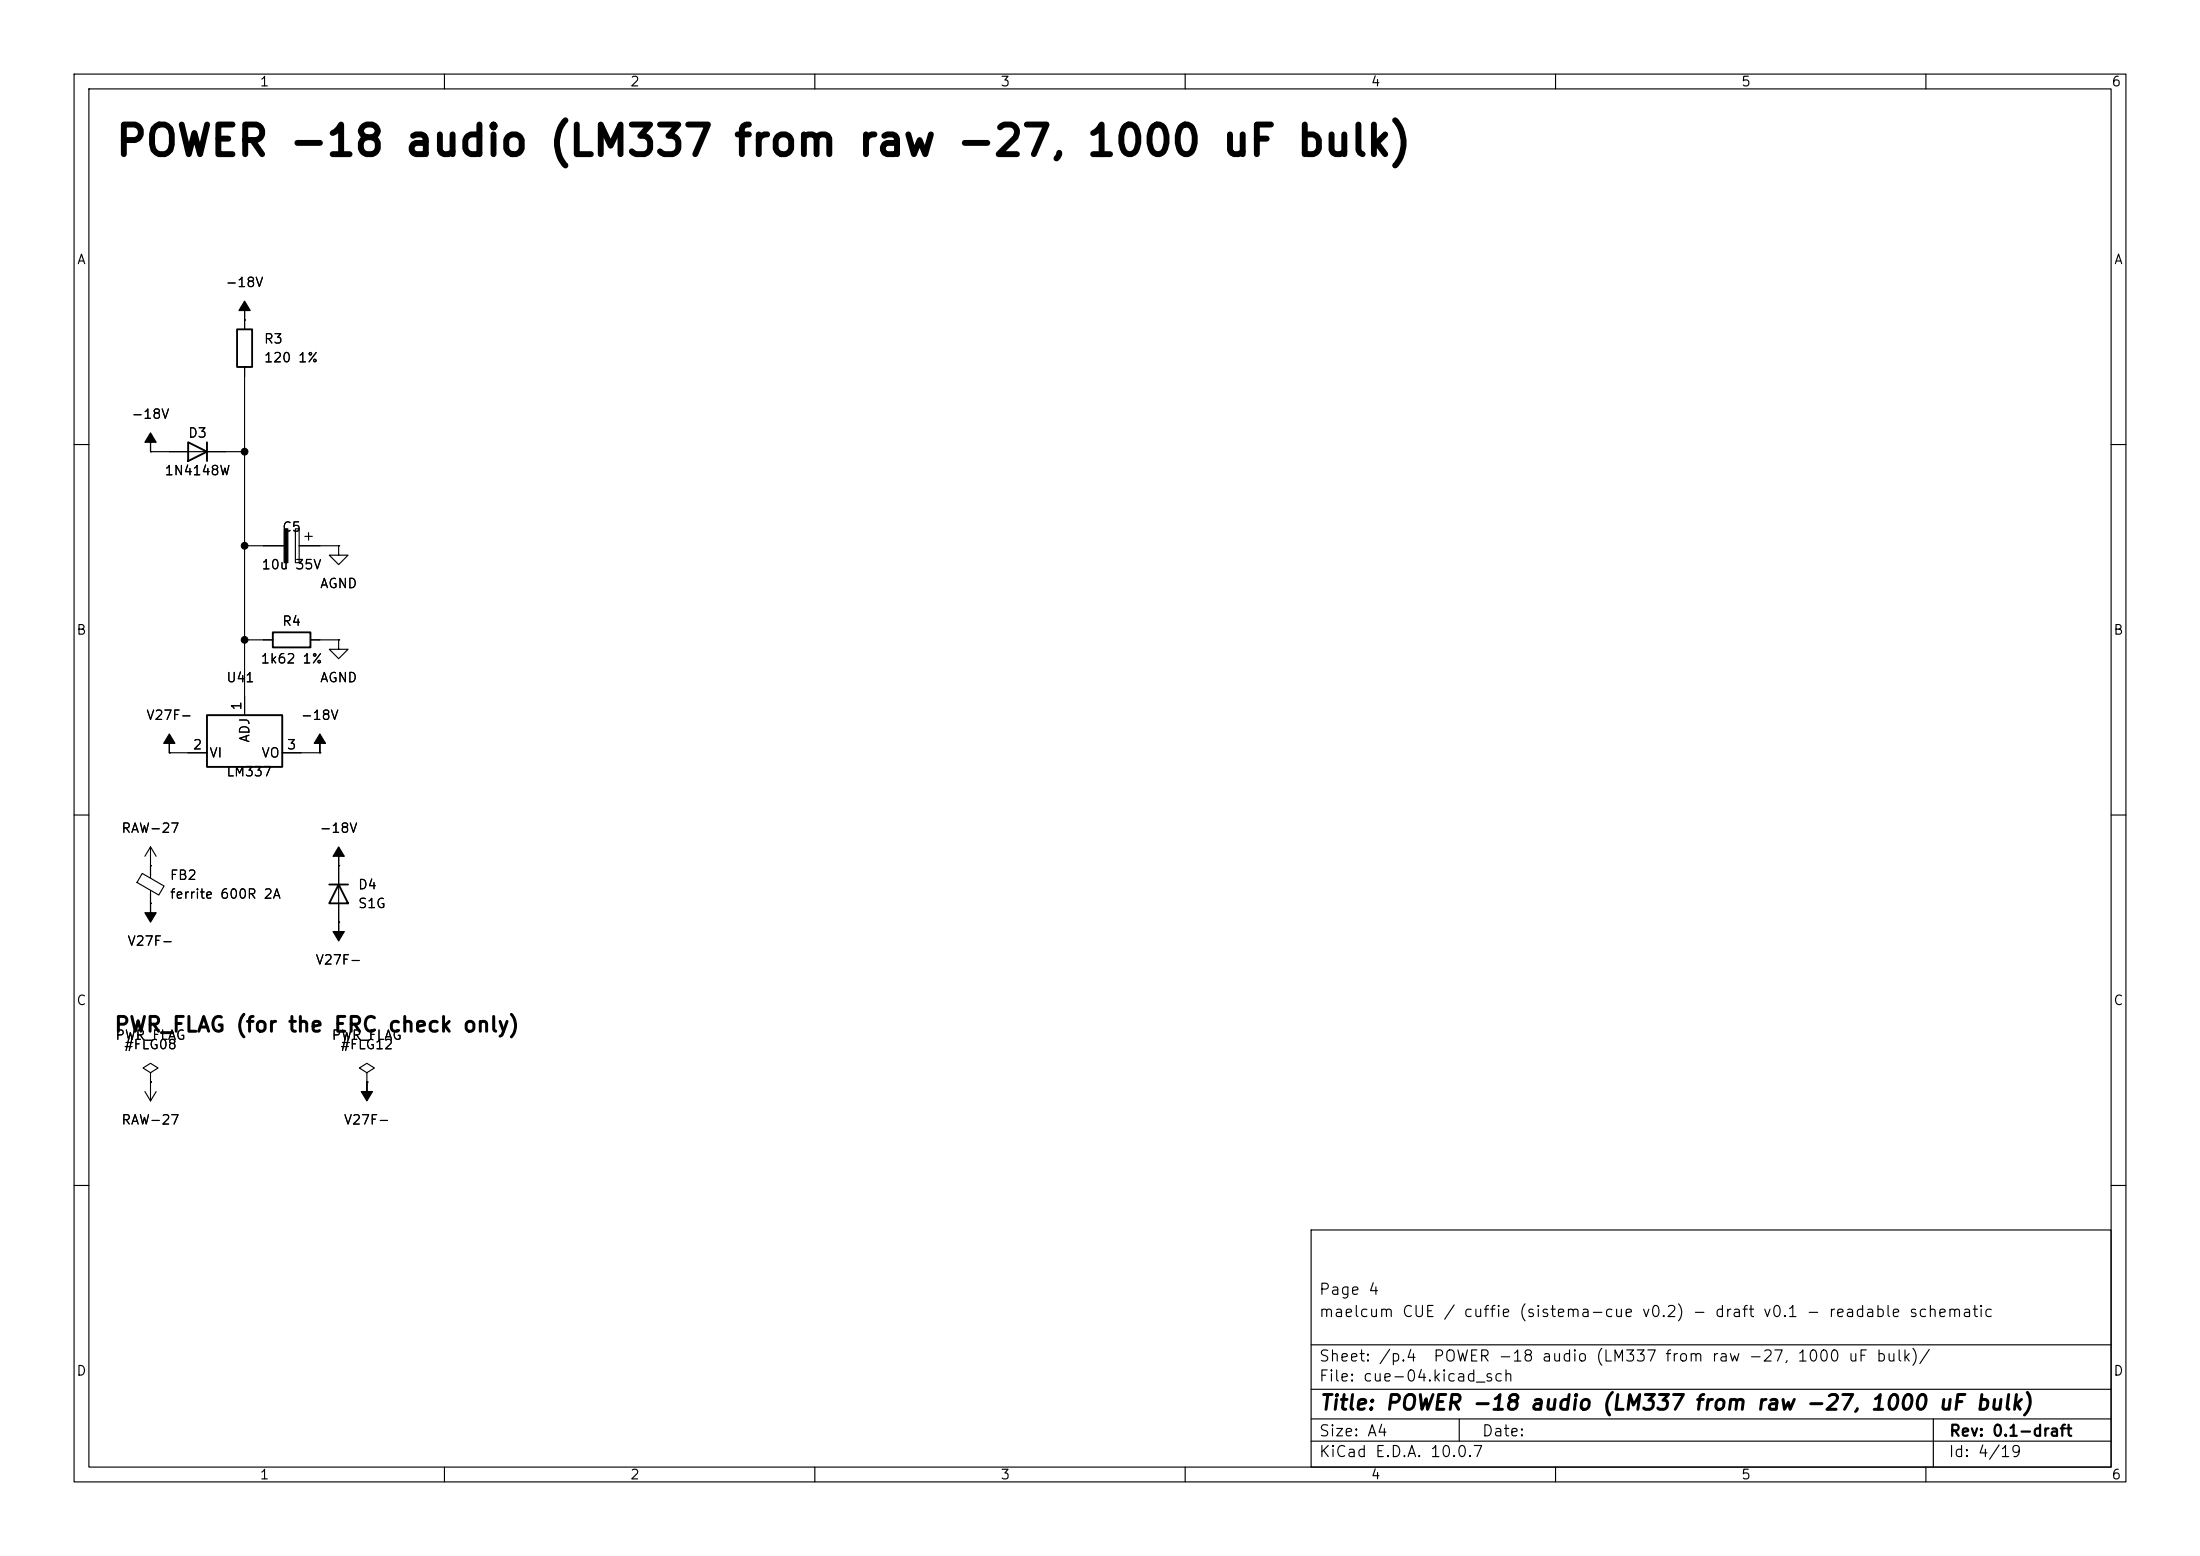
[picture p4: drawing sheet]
(kicad_sch
 (version 20260101)
 (generator "eeschema")
 (generator_version "10.0")
 (paper "A4")
 (title_block
  (title "POWER -18 audio (LM337 from raw -27, 1000 uF bulk)")
  (rev "0.1-draft")
  (comment 1 "maelcum CUE / cuffie (sistema-cue v0.2) - draft v0.1 - readable schematic")
  (comment 2 "Page 4"))
 (lib_symbols
  (symbol
   "Regulator_Linear:LM337_TO220"
   (pin_names
    (offset 0.254)) (exclude_from_sim no) (in_bom yes) (on_board yes)
   (in_pos_files yes)
   (duplicate_pin_numbers_are_jumpers no)
   (property
    "Reference"
    "U" (at -3.81 -3.175 0) (show_name no) (do_not_autoplace no) (effects (font (size 1.27 1.27))))
   (property
    "Value"
    "LM337_TO220" (at 0 -3.175 0) (show_name no) (do_not_autoplace no) (effects (font (size 1.27 1.27)) (justify left)))
   (property
    "Footprint"
    "Package_TO_SOT_THT:TO-220-3_Vertical" (at 0 -5.08 0) (show_name no) (do_not_autoplace no) (hide yes) (effects (font (size 1.27 1.27)
    (italic yes))))
   (property
    "Datasheet"
    "http://www.ti.com/lit/ds/symlink/lm337-n.pdf" (at 0 0 0) (show_name no) (do_not_autoplace no) (hide yes) (effects (font (size 1.27 1.27))))
   (property
    "Description"
    "Negative 1.5A 35V Adjustable Linear Regulator, TO-220" (at 0 0 0) (show_name no) (do_not_autoplace no) (hide yes) (effects (font (size 1.27 1.27))))
   (property
    "ki_keywords"
    "Adjustable Voltage Regulator 1.5A Negative" (at 0 0 0) (show_name no) (do_not_autoplace no) (hide yes) (effects (font (size 1.27 1.27))))
   (property
    "ki_fp_filters"
    "TO?220*" (at 0 0 0) (show_name no) (do_not_autoplace no) (hide yes) (effects (font (size 1.27 1.27))))
   (symbol
    "LM337_TO220_0_1"
    (rectangle (start -5.08 5.08) (end 5.08 -1.905) (stroke (width 0.254) (type default)) (fill (type background))))
   (symbol
    "LM337_TO220_1_1"
    (pin
    input
    line (at 0 7.62 270) (length 2.54) (name
    "ADJ" (effects (font (size 1.27 1.27)))) (number
    "1" (effects (font (size 1.27 1.27)))))
    (pin
    power_in
    line (at -7.62 0 0) (length 2.54) (name
    "VI" (effects (font (size 1.27 1.27)))) (number
    "2" (effects (font (size 1.27 1.27)))))
    (pin
    power_out
    line (at 7.62 0 180) (length 2.54) (name
    "VO" (effects (font (size 1.27 1.27)))) (number
    "3" (effects (font (size 1.27 1.27))))))
   (embedded_fonts no))
  (symbol
   "Device:R"
   (pin_numbers (hide yes))
   (pin_names
    (offset 0)) (exclude_from_sim no) (in_bom yes) (on_board yes)
   (in_pos_files yes)
   (duplicate_pin_numbers_are_jumpers no)
   (property
    "Reference"
    "R" (at 2.032 0 90) (show_name no) (do_not_autoplace no) (effects (font (size 1.27 1.27))))
   (property
    "Value"
    "R" (at 0 0 90) (show_name no) (do_not_autoplace no) (effects (font (size 1.27 1.27))))
   (property
    "Footprint"
    "" (at -1.778 0 90) (show_name no) (do_not_autoplace no) (hide yes) (effects (font (size 1.27 1.27))))
   (property
    "Datasheet"
    "" (at 0 0 0) (show_name no) (do_not_autoplace no) (hide yes) (effects (font (size 1.27 1.27))))
   (property
    "Description"
    "Resistor" (at 0 0 0) (show_name no) (do_not_autoplace no) (hide yes) (effects (font (size 1.27 1.27))))
   (property
    "ki_keywords"
    "R res resistor" (at 0 0 0) (show_name no) (do_not_autoplace no) (hide yes) (effects (font (size 1.27 1.27))))
   (property
    "ki_fp_filters"
    "R_*" (at 0 0 0) (show_name no) (do_not_autoplace no) (hide yes) (effects (font (size 1.27 1.27))))
   (symbol
    "R_0_1"
    (rectangle (start -1.016 -2.54) (end 1.016 2.54) (stroke (width 0.254) (type default)) (fill (type none))))
   (symbol
    "R_1_1"
    (pin
    passive
    line (at 0 3.81 270) (length 1.27) (name
    "" (effects (font (size 1.27 1.27)))) (number
    "1" (effects (font (size 1.27 1.27)))))
    (pin
    passive
    line (at 0 -3.81 90) (length 1.27) (name
    "" (effects (font (size 1.27 1.27)))) (number
    "2" (effects (font (size 1.27 1.27))))))
   (embedded_fonts no))
  (symbol
   "Device:C_Polarized"
   (pin_numbers (hide yes))
   (pin_names
    (offset 0.254)) (exclude_from_sim no) (in_bom yes) (on_board yes)
   (in_pos_files yes)
   (duplicate_pin_numbers_are_jumpers no)
   (property
    "Reference"
    "C" (at 0.635 2.54 0) (show_name no) (do_not_autoplace no) (effects (font (size 1.27 1.27)) (justify left)))
   (property
    "Value"
    "C_Polarized" (at 0.635 -2.54 0) (show_name no) (do_not_autoplace no) (effects (font (size 1.27 1.27)) (justify left)))
   (property
    "Footprint"
    "" (at 0.9652 -3.81 0) (show_name no) (do_not_autoplace no) (hide yes) (effects (font (size 1.27 1.27))))
   (property
    "Datasheet"
    "" (at 0 0 0) (show_name no) (do_not_autoplace no) (hide yes) (effects (font (size 1.27 1.27))))
   (property
    "Description"
    "Polarized capacitor" (at 0 0 0) (show_name no) (do_not_autoplace no) (hide yes) (effects (font (size 1.27 1.27))))
   (property
    "ki_keywords"
    "cap capacitor" (at 0 0 0) (show_name no) (do_not_autoplace no) (hide yes) (effects (font (size 1.27 1.27))))
   (property
    "ki_fp_filters"
    "CP_*" (at 0 0 0) (show_name no) (do_not_autoplace no) (hide yes) (effects (font (size 1.27 1.27))))
   (symbol
    "C_Polarized_0_1"
    (rectangle (start -2.286 0.508) (end 2.286 1.016) (stroke (width 0) (type default)) (fill (type none)))
    (polyline (pts (xy -1.778 2.286) (xy -0.762 2.286)) (stroke (width 0) (type default)) (fill (type none)))
    (polyline (pts (xy -1.27 2.794) (xy -1.27 1.778)) (stroke (width 0) (type default)) (fill (type none)))
    (rectangle (start 2.286 -0.508) (end -2.286 -1.016) (stroke (width 0) (type default)) (fill (type outline))))
   (symbol
    "C_Polarized_1_1"
    (pin
    passive
    line (at 0 3.81 270) (length 2.794) (name
    "" (effects (font (size 1.27 1.27)))) (number
    "1" (effects (font (size 1.27 1.27)))))
    (pin
    passive
    line (at 0 -3.81 90) (length 2.794) (name
    "" (effects (font (size 1.27 1.27)))) (number
    "2" (effects (font (size 1.27 1.27))))))
   (embedded_fonts no))
  (symbol
   "Diode:1N4148W"
   (pin_numbers (hide yes))
   (pin_names (hide yes)) (exclude_from_sim no) (in_bom yes) (on_board yes)
   (in_pos_files yes)
   (duplicate_pin_numbers_are_jumpers no)
   (property
    "Reference"
    "D" (at 0 2.54 0) (show_name no) (do_not_autoplace no) (effects (font (size 1.27 1.27))))
   (property
    "Value"
    "1N4148W" (at 0 -2.54 0) (show_name no) (do_not_autoplace no) (effects (font (size 1.27 1.27))))
   (property
    "Footprint"
    "Diode_SMD:D_SOD-123" (at 0 -4.445 0) (show_name no) (do_not_autoplace no) (hide yes) (effects (font (size 1.27 1.27))))
   (property
    "Datasheet"
    "https://www.vishay.com/docs/85748/1n4148w.pdf" (at 0 0 0) (show_name no) (do_not_autoplace no) (hide yes) (effects (font (size 1.27 1.27))))
   (property
    "Description"
    "75V 0.15A Fast Switching Diode, SOD-123" (at 0 0 0) (show_name no) (do_not_autoplace no) (hide yes) (effects (font (size 1.27 1.27))))
   (property
    "Sim.Device"
    "D" (at 0 0 0) (show_name no) (do_not_autoplace no) (hide yes) (effects (font (size 1.27 1.27))))
   (property
    "Sim.Pins"
    "1=K 2=A" (at 0 0 0) (show_name no) (do_not_autoplace no) (hide yes) (effects (font (size 1.27 1.27))))
   (property
    "ki_keywords"
    "diode" (at 0 0 0) (show_name no) (do_not_autoplace no) (hide yes) (effects (font (size 1.27 1.27))))
   (property
    "ki_fp_filters"
    "D*SOD?123*" (at 0 0 0) (show_name no) (do_not_autoplace no) (hide yes) (effects (font (size 1.27 1.27))))
   (symbol
    "1N4148W_0_1"
    (polyline (pts (xy -1.27 1.27) (xy -1.27 -1.27)) (stroke (width 0.254) (type default)) (fill (type none)))
    (polyline (pts (xy 1.27 1.27) (xy 1.27 -1.27) (xy -1.27 0) (xy 1.27 1.27)) (stroke (width 0.254) (type default)) (fill (type none)))
    (polyline (pts (xy 1.27 0) (xy -1.27 0)) (stroke (width 0) (type default)) (fill (type none))))
   (symbol
    "1N4148W_1_1"
    (pin
    passive
    line (at -3.81 0 0) (length 2.54) (name
    "K" (effects (font (size 1.27 1.27)))) (number
    "1" (effects (font (size 1.27 1.27)))))
    (pin
    passive
    line (at 3.81 0 180) (length 2.54) (name
    "A" (effects (font (size 1.27 1.27)))) (number
    "2" (effects (font (size 1.27 1.27))))))
   (embedded_fonts no))
  (symbol
   "power:GND"
   (power global)
   (pin_numbers (hide yes))
   (pin_names
    (offset 0) (hide yes)) (exclude_from_sim no) (in_bom yes) (on_board yes)
   (in_pos_files yes)
   (duplicate_pin_numbers_are_jumpers no)
   (property
    "Reference"
    "#PWR" (at 0 -6.35 0) (show_name no) (do_not_autoplace no) (hide yes) (effects (font (size 1.27 1.27))))
   (property
    "Value"
    "GND" (at 0 -3.81 0) (show_name no) (do_not_autoplace no) (effects (font (size 1.27 1.27))))
   (property
    "Footprint"
    "" (at 0 0 0) (show_name no) (do_not_autoplace no) (hide yes) (effects (font (size 1.27 1.27))))
   (property
    "Datasheet"
    "" (at 0 0 0) (show_name no) (do_not_autoplace no) (hide yes) (effects (font (size 1.27 1.27))))
   (property
    "Description"
    "Power symbol creates a global label with name \"GND\" , ground" (at 0 0 0) (show_name no) (do_not_autoplace no) (hide yes) (effects (font (size 1.27 1.27))))
   (property
    "ki_keywords"
    "global power" (at 0 0 0) (show_name no) (do_not_autoplace no) (hide yes) (effects (font (size 1.27 1.27))))
   (symbol
    "GND_0_1"
    (polyline (pts (xy 0 0) (xy 0 -1.27) (xy 1.27 -1.27) (xy 0 -2.54) (xy -1.27 -1.27) (xy 0 -1.27)) (stroke (width 0) (type default)) (fill (type none))))
   (symbol
    "GND_1_1"
    (pin
    power_in
    line (at 0 0 270) (length 0) (name
    "" (effects (font (size 1.27 1.27)))) (number
    "1" (effects (font (size 1.27 1.27))))))
   (embedded_fonts no))
  (symbol
   "power:-15V"
   (power global)
   (pin_numbers (hide yes))
   (pin_names
    (offset 0) (hide yes)) (exclude_from_sim no) (in_bom yes) (on_board yes)
   (in_pos_files yes)
   (duplicate_pin_numbers_are_jumpers no)
   (property
    "Reference"
    "#PWR" (at 0 -3.81 0) (show_name no) (do_not_autoplace no) (hide yes) (effects (font (size 1.27 1.27))))
   (property
    "Value"
    "-15V" (at 0 3.556 0) (show_name no) (do_not_autoplace no) (effects (font (size 1.27 1.27))))
   (property
    "Footprint"
    "" (at 0 0 0) (show_name no) (do_not_autoplace no) (hide yes) (effects (font (size 1.27 1.27))))
   (property
    "Datasheet"
    "" (at 0 0 0) (show_name no) (do_not_autoplace no) (hide yes) (effects (font (size 1.27 1.27))))
   (property
    "Description"
    "Power symbol creates a global label with name \"-15V\"" (at 0 0 0) (show_name no) (do_not_autoplace no) (hide yes) (effects (font (size 1.27 1.27))))
   (property
    "ki_keywords"
    "global power" (at 0 0 0) (show_name no) (do_not_autoplace no) (hide yes) (effects (font (size 1.27 1.27))))
   (symbol
    "-15V_0_0"
    (pin
    power_in
    line (at 0 0 90) (length 0) (name
    "" (effects (font (size 1.27 1.27)))) (number
    "1" (effects (font (size 1.27 1.27))))))
   (symbol
    "-15V_0_1"
    (polyline (pts (xy 0 0) (xy 0 1.27) (xy 0.762 1.27) (xy 0 2.54) (xy -0.762 1.27) (xy 0 1.27)) (stroke (width 0) (type default)) (fill (type outline))))
   (embedded_fonts no))
  (symbol
   "Device:FerriteBead_Small"
   (pin_numbers (hide yes))
   (pin_names
    (offset 0)) (exclude_from_sim no) (in_bom yes) (on_board yes)
   (in_pos_files yes)
   (duplicate_pin_numbers_are_jumpers no)
   (property
    "Reference"
    "FB" (at 1.905 1.27 0) (show_name no) (do_not_autoplace no) (effects (font (size 1.27 1.27)) (justify left)))
   (property
    "Value"
    "FerriteBead_Small" (at 1.905 -1.27 0) (show_name no) (do_not_autoplace no) (effects (font (size 1.27 1.27)) (justify left)))
   (property
    "Footprint"
    "" (at -1.778 0 90) (show_name no) (do_not_autoplace no) (hide yes) (effects (font (size 1.27 1.27))))
   (property
    "Datasheet"
    "" (at 0 0 0) (show_name no) (do_not_autoplace no) (hide yes) (effects (font (size 1.27 1.27))))
   (property
    "Description"
    "Ferrite bead, small symbol" (at 0 0 0) (show_name no) (do_not_autoplace no) (hide yes) (effects (font (size 1.27 1.27))))
   (property
    "ki_keywords"
    "L ferrite bead inductor filter" (at 0 0 0) (show_name no) (do_not_autoplace no) (hide yes) (effects (font (size 1.27 1.27))))
   (property
    "ki_fp_filters"
    "Inductor_* L_* *Ferrite*" (at 0 0 0) (show_name no) (do_not_autoplace no) (hide yes) (effects (font (size 1.27 1.27))))
   (symbol
    "FerriteBead_Small_0_1"
    (polyline (pts (xy -1.8288 0.2794) (xy -1.1176 1.4986) (xy 1.8288 -0.2032) (xy 1.1176 -1.4224) (xy -1.8288 0.2794)) (stroke (width 0) (type default)) (fill (type none)))
    (polyline (pts (xy 0 0.889) (xy 0 1.2954)) (stroke (width 0) (type default)) (fill (type none)))
    (polyline (pts (xy 0 -1.27) (xy 0 -0.7874)) (stroke (width 0) (type default)) (fill (type none))))
   (symbol
    "FerriteBead_Small_1_1"
    (pin
    passive
    line (at 0 2.54 270) (length 1.27) (name
    "" (effects (font (size 1.27 1.27)))) (number
    "1" (effects (font (size 1.27 1.27)))))
    (pin
    passive
    line (at 0 -2.54 90) (length 1.27) (name
    "" (effects (font (size 1.27 1.27)))) (number
    "2" (effects (font (size 1.27 1.27))))))
   (embedded_fonts no))
  (symbol
   "power:+15V"
   (power global)
   (pin_numbers (hide yes))
   (pin_names
    (offset 0) (hide yes)) (exclude_from_sim no) (in_bom yes) (on_board yes)
   (in_pos_files yes)
   (duplicate_pin_numbers_are_jumpers no)
   (property
    "Reference"
    "#PWR" (at 0 -3.81 0) (show_name no) (do_not_autoplace no) (hide yes) (effects (font (size 1.27 1.27))))
   (property
    "Value"
    "+15V" (at 0 3.556 0) (show_name no) (do_not_autoplace no) (effects (font (size 1.27 1.27))))
   (property
    "Footprint"
    "" (at 0 0 0) (show_name no) (do_not_autoplace no) (hide yes) (effects (font (size 1.27 1.27))))
   (property
    "Datasheet"
    "" (at 0 0 0) (show_name no) (do_not_autoplace no) (hide yes) (effects (font (size 1.27 1.27))))
   (property
    "Description"
    "Power symbol creates a global label with name \"+15V\"" (at 0 0 0) (show_name no) (do_not_autoplace no) (hide yes) (effects (font (size 1.27 1.27))))
   (property
    "ki_keywords"
    "global power" (at 0 0 0) (show_name no) (do_not_autoplace no) (hide yes) (effects (font (size 1.27 1.27))))
   (symbol
    "+15V_0_1"
    (polyline (pts (xy -0.762 1.27) (xy 0 2.54)) (stroke (width 0) (type default)) (fill (type none)))
    (polyline (pts (xy 0 2.54) (xy 0.762 1.27)) (stroke (width 0) (type default)) (fill (type none)))
    (polyline (pts (xy 0 0) (xy 0 2.54)) (stroke (width 0) (type default)) (fill (type none))))
   (symbol
    "+15V_1_1"
    (pin
    power_in
    line (at 0 0 90) (length 0) (name
    "" (effects (font (size 1.27 1.27)))) (number
    "1" (effects (font (size 1.27 1.27))))))
   (embedded_fonts no))
  (symbol
   "Device:D"
   (pin_numbers (hide yes))
   (pin_names
    (offset 1.016) (hide yes)) (exclude_from_sim no) (in_bom yes) (on_board yes)
   (in_pos_files yes)
   (duplicate_pin_numbers_are_jumpers no)
   (property
    "Reference"
    "D" (at 0 2.54 0) (show_name no) (do_not_autoplace no) (effects (font (size 1.27 1.27))))
   (property
    "Value"
    "D" (at 0 -2.54 0) (show_name no) (do_not_autoplace no) (effects (font (size 1.27 1.27))))
   (property
    "Footprint"
    "" (at 0 0 0) (show_name no) (do_not_autoplace no) (hide yes) (effects (font (size 1.27 1.27))))
   (property
    "Datasheet"
    "" (at 0 0 0) (show_name no) (do_not_autoplace no) (hide yes) (effects (font (size 1.27 1.27))))
   (property
    "Description"
    "Diode" (at 0 0 0) (show_name no) (do_not_autoplace no) (hide yes) (effects (font (size 1.27 1.27))))
   (property
    "Sim.Device"
    "D" (at 0 0 0) (show_name no) (do_not_autoplace no) (hide yes) (effects (font (size 1.27 1.27))))
   (property
    "Sim.Pins"
    "1=K 2=A" (at 0 0 0) (show_name no) (do_not_autoplace no) (hide yes) (effects (font (size 1.27 1.27))))
   (property
    "ki_keywords"
    "diode" (at 0 0 0) (show_name no) (do_not_autoplace no) (hide yes) (effects (font (size 1.27 1.27))))
   (property
    "ki_fp_filters"
    "TO-???* *_Diode_* *SingleDiode* D_*" (at 0 0 0) (show_name no) (do_not_autoplace no) (hide yes) (effects (font (size 1.27 1.27))))
   (symbol
    "D_0_1"
    (polyline (pts (xy -1.27 1.27) (xy -1.27 -1.27)) (stroke (width 0.254) (type default)) (fill (type none)))
    (polyline (pts (xy 1.27 1.27) (xy 1.27 -1.27) (xy -1.27 0) (xy 1.27 1.27)) (stroke (width 0.254) (type default)) (fill (type none)))
    (polyline (pts (xy 1.27 0) (xy -1.27 0)) (stroke (width 0) (type default)) (fill (type none))))
   (symbol
    "D_1_1"
    (pin
    passive
    line (at -3.81 0 0) (length 2.54) (name
    "K" (effects (font (size 1.27 1.27)))) (number
    "1" (effects (font (size 1.27 1.27)))))
    (pin
    passive
    line (at 3.81 0 180) (length 2.54) (name
    "A" (effects (font (size 1.27 1.27)))) (number
    "2" (effects (font (size 1.27 1.27))))))
   (embedded_fonts no))
  (symbol
   "power:PWR_FLAG"
   (power global)
   (pin_numbers (hide yes))
   (pin_names
    (offset 0) (hide yes)) (exclude_from_sim no) (in_bom yes) (on_board yes)
   (in_pos_files yes)
   (duplicate_pin_numbers_are_jumpers no)
   (property
    "Reference"
    "#FLG" (at 0 1.905 0) (show_name no) (do_not_autoplace no) (hide yes) (effects (font (size 1.27 1.27))))
   (property
    "Value"
    "PWR_FLAG" (at 0 3.81 0) (show_name no) (do_not_autoplace no) (effects (font (size 1.27 1.27))))
   (property
    "Footprint"
    "" (at 0 0 0) (show_name no) (do_not_autoplace no) (hide yes) (effects (font (size 1.27 1.27))))
   (property
    "Datasheet"
    "" (at 0 0 0) (show_name no) (do_not_autoplace no) (hide yes) (effects (font (size 1.27 1.27))))
   (property
    "Description"
    "Special symbol for telling ERC where power comes from" (at 0 0 0) (show_name no) (do_not_autoplace no) (hide yes) (effects (font (size 1.27 1.27))))
   (property
    "ki_keywords"
    "flag power" (at 0 0 0) (show_name no) (do_not_autoplace no) (hide yes) (effects (font (size 1.27 1.27))))
   (symbol
    "PWR_FLAG_0_0"
    (pin
    power_out
    line (at 0 0 90) (length 0) (name
    "" (effects (font (size 1.27 1.27)))) (number
    "1" (effects (font (size 1.27 1.27))))))
   (symbol
    "PWR_FLAG_0_1"
    (polyline (pts (xy 0 0) (xy 0 1.27) (xy -1.016 1.905) (xy 0 2.54) (xy 1.016 1.905) (xy 0 1.27)) (stroke (width 0) (type default)) (fill (type none))))
   (embedded_fonts no)))
 (text
  "POWER -18 audio (LM337 from raw -27, 1000 uF bulk)"
  (exclude_from_sim no)
  (at 15.24 21.59 0)
  (effects (font (size 4 4)
    (bold yes)) (justify left bottom)))
 (symbol
  (lib_id "Regulator_Linear:LM337_TO220")
  (at 33.02 101.6 0)
  (unit 1)
  (body_style 1)
  (exclude_from_sim no)
  (in_bom yes)
  (on_board yes)
  (dnp no)
  (property
   "Reference"
   "U41" (at 30.48 91.44 0) (effects (font (size 1.27 1.27)) (justify left)))
  (property
   "Value"
   "LM337" (at 30.48 104.14 0) (effects (font (size 1.27 1.27)) (justify left)))
  (property
   "Footprint"
   "Package_TO_SOT_THT:TO-220-3_Vertical" (at 33.02 101.6 0) (effects (font (size 1.27 1.27)) (justify left) (hide yes)))
  (property
   "Datasheet"
   "" (at 33.02 101.6 0) (effects (font (size 1.27 1.27)) (justify left) (hide yes)))
  (pin
   "1")
  (pin
   "2")
  (pin
   "3")
  (instances (project
    "cue" (path
    "/07e52341-30fc-501e-9b8f-1ec34bb212af/17a29133-22b0-5e6a-9635-72a501ba4525" (reference "U41") (unit 1)))))
 (wire
  (pts (xy 33.02 93.98) (xy 33.02 91.44))
  (stroke (width 0) (type default)))
 (symbol
  (lib_id "Device:R")
  (at 39.37 86.36 90)
  (unit 1)
  (body_style 1)
  (exclude_from_sim no)
  (in_bom yes)
  (on_board yes)
  (dnp no)
  (property
   "Reference"
   "R4" (at 39.37 83.82 90) (effects (font (size 1.27 1.27))))
  (property
   "Value"
   "1k62 1%" (at 39.37 88.9 90) (effects (font (size 1.27 1.27))))
  (property
   "Footprint"
   "Resistor_SMD:R_0805_2012Metric" (at 39.37 86.36 0) (effects (font (size 1.27 1.27)) (justify left) (hide yes)))
  (property
   "Datasheet"
   "" (at 39.37 86.36 0) (effects (font (size 1.27 1.27)) (justify left) (hide yes)))
  (pin
   "1")
  (pin
   "2")
  (instances (project
    "cue" (path
    "/07e52341-30fc-501e-9b8f-1ec34bb212af/17a29133-22b0-5e6a-9635-72a501ba4525" (reference "R4") (unit 1)))))
 (symbol
  (lib_id "Device:C_Polarized")
  (at 39.37 73.66 270)
  (unit 1)
  (body_style 1)
  (exclude_from_sim no)
  (in_bom yes)
  (on_board yes)
  (dnp no)
  (property
   "Reference"
   "C5" (at 39.37 71.12 90) (effects (font (size 1.27 1.27))))
  (property
   "Value"
   "10u 35V" (at 39.37 76.2 90) (effects (font (size 1.27 1.27))))
  (property
   "Footprint"
   "Capacitor_THT:CP_Radial_D5.0mm_P2.00mm" (at 39.37 73.66 0) (effects (font (size 1.27 1.27)) (justify left) (hide yes)))
  (property
   "Datasheet"
   "" (at 39.37 73.66 0) (effects (font (size 1.27 1.27)) (justify left) (hide yes)))
  (pin
   "1")
  (pin
   "2")
  (instances (project
    "cue" (path
    "/07e52341-30fc-501e-9b8f-1ec34bb212af/17a29133-22b0-5e6a-9635-72a501ba4525" (reference "C5") (unit 1)))))
 (symbol
  (lib_id "Diode:1N4148W")
  (at 26.67 60.96 180)
  (unit 1)
  (body_style 1)
  (exclude_from_sim no)
  (in_bom yes)
  (on_board yes)
  (dnp no)
  (property
   "Reference"
   "D3" (at 26.67 58.42 0) (effects (font (size 1.27 1.27))))
  (property
   "Value"
   "1N4148W" (at 26.67 63.5 0) (effects (font (size 1.27 1.27))))
  (property
   "Footprint"
   "Diode_SMD:D_SOD-123" (at 26.67 60.96 0) (effects (font (size 1.27 1.27)) (justify left) (hide yes)))
  (property
   "Datasheet"
   "" (at 26.67 60.96 0) (effects (font (size 1.27 1.27)) (justify left) (hide yes)))
  (pin
   "1")
  (pin
   "2")
  (instances (project
    "cue" (path
    "/07e52341-30fc-501e-9b8f-1ec34bb212af/17a29133-22b0-5e6a-9635-72a501ba4525" (reference "D3") (unit 1)))))
 (symbol
  (lib_id "Device:R")
  (at 33.02 46.99 0)
  (unit 1)
  (body_style 1)
  (exclude_from_sim no)
  (in_bom yes)
  (on_board yes)
  (dnp no)
  (property
   "Reference"
   "R3" (at 35.56 45.72 0) (effects (font (size 1.27 1.27)) (justify left)))
  (property
   "Value"
   "120 1%" (at 35.56 48.26 0) (effects (font (size 1.27 1.27)) (justify left)))
  (property
   "Footprint"
   "Resistor_SMD:R_0805_2012Metric" (at 33.02 46.99 0) (effects (font (size 1.27 1.27)) (justify left) (hide yes)))
  (property
   "Datasheet"
   "" (at 33.02 46.99 0) (effects (font (size 1.27 1.27)) (justify left) (hide yes)))
  (pin
   "1")
  (pin
   "2")
  (instances (project
    "cue" (path
    "/07e52341-30fc-501e-9b8f-1ec34bb212af/17a29133-22b0-5e6a-9635-72a501ba4525" (reference "R3") (unit 1)))))
 (wire
  (pts (xy 33.02 91.44) (xy 33.02 86.36))
  (stroke (width 0) (type default)))
 (wire
  (pts (xy 33.02 86.36) (xy 35.56 86.36))
  (stroke (width 0) (type default)))
 (wire
  (pts (xy 33.02 86.36) (xy 33.02 73.66))
  (stroke (width 0) (type default)))
 (wire
  (pts (xy 33.02 73.66) (xy 35.56 73.66))
  (stroke (width 0) (type default)))
 (wire
  (pts (xy 33.02 73.66) (xy 33.02 60.96))
  (stroke (width 0) (type default)))
 (wire
  (pts (xy 33.02 60.96) (xy 30.48 60.96))
  (stroke (width 0) (type default)))
 (wire
  (pts (xy 33.02 60.96) (xy 33.02 50.8))
  (stroke (width 0) (type default)))
 (junction
  (at 33.02 86.36)
  (diameter 0)
  (color 0 0 0 0))
 (junction
  (at 33.02 73.66)
  (diameter 0)
  (color 0 0 0 0))
 (junction
  (at 33.02 60.96)
  (diameter 0)
  (color 0 0 0 0))
 (wire
  (pts (xy 43.18 86.36) (xy 45.72 86.36))
  (stroke (width 0) (type default)))
 (symbol
  (lib_id "power:GND")
  (at 45.72 86.36 0)
  (unit 1)
  (body_style 1)
  (exclude_from_sim no)
  (in_bom yes)
  (on_board yes)
  (dnp no)
  (property
   "Reference"
   "#PWR001" (at 45.72 86.36 0) (effects (font (size 1.27 1.27)) (justify left) (hide yes)))
  (property
   "Value"
   "AGND" (at 45.72 91.44 0) (effects (font (size 1.27 1.27))))
  (property
   "Footprint"
   "" (at 45.72 86.36 0) (effects (font (size 1.27 1.27)) (justify left) (hide yes)))
  (property
   "Datasheet"
   "" (at 45.72 86.36 0) (effects (font (size 1.27 1.27)) (justify left) (hide yes)))
  (pin
   "1")
  (instances (project
    "cue" (path
    "/07e52341-30fc-501e-9b8f-1ec34bb212af/17a29133-22b0-5e6a-9635-72a501ba4525" (reference "#PWR001") (unit 1)))))
 (wire
  (pts (xy 43.18 73.66) (xy 45.72 73.66))
  (stroke (width 0) (type default)))
 (symbol
  (lib_id "power:GND")
  (at 45.72 73.66 0)
  (unit 1)
  (body_style 1)
  (exclude_from_sim no)
  (in_bom yes)
  (on_board yes)
  (dnp no)
  (property
   "Reference"
   "#PWR002" (at 45.72 73.66 0) (effects (font (size 1.27 1.27)) (justify left) (hide yes)))
  (property
   "Value"
   "AGND" (at 45.72 78.74 0) (effects (font (size 1.27 1.27))))
  (property
   "Footprint"
   "" (at 45.72 73.66 0) (effects (font (size 1.27 1.27)) (justify left) (hide yes)))
  (property
   "Datasheet"
   "" (at 45.72 73.66 0) (effects (font (size 1.27 1.27)) (justify left) (hide yes)))
  (pin
   "1")
  (instances (project
    "cue" (path
    "/07e52341-30fc-501e-9b8f-1ec34bb212af/17a29133-22b0-5e6a-9635-72a501ba4525" (reference "#PWR002") (unit 1)))))
 (wire
  (pts (xy 22.86 60.96) (xy 20.32 60.96))
  (stroke (width 0) (type default)))
 (symbol
  (lib_id "power:-15V")
  (at 20.32 60.96 0)
  (unit 1)
  (body_style 1)
  (exclude_from_sim no)
  (in_bom yes)
  (on_board yes)
  (dnp no)
  (property
   "Reference"
   "#PWR003" (at 20.32 60.96 0) (effects (font (size 1.27 1.27)) (justify left) (hide yes)))
  (property
   "Value"
   "-18V" (at 20.32 55.88 0) (effects (font (size 1.27 1.27))))
  (property
   "Footprint"
   "" (at 20.32 60.96 0) (effects (font (size 1.27 1.27)) (justify left) (hide yes)))
  (property
   "Datasheet"
   "" (at 20.32 60.96 0) (effects (font (size 1.27 1.27)) (justify left) (hide yes)))
  (pin
   "1")
  (instances (project
    "cue" (path
    "/07e52341-30fc-501e-9b8f-1ec34bb212af/17a29133-22b0-5e6a-9635-72a501ba4525" (reference "#PWR003") (unit 1)))))
 (symbol
  (lib_id "power:-15V")
  (at 33.02 43.18 0)
  (unit 1)
  (body_style 1)
  (exclude_from_sim no)
  (in_bom yes)
  (on_board yes)
  (dnp no)
  (property
   "Reference"
   "#PWR004" (at 33.02 43.18 0) (effects (font (size 1.27 1.27)) (justify left) (hide yes)))
  (property
   "Value"
   "-18V" (at 33.02 38.1 0) (effects (font (size 1.27 1.27))))
  (property
   "Footprint"
   "" (at 33.02 43.18 0) (effects (font (size 1.27 1.27)) (justify left) (hide yes)))
  (property
   "Datasheet"
   "" (at 33.02 43.18 0) (effects (font (size 1.27 1.27)) (justify left) (hide yes)))
  (pin
   "1")
  (instances (project
    "cue" (path
    "/07e52341-30fc-501e-9b8f-1ec34bb212af/17a29133-22b0-5e6a-9635-72a501ba4525" (reference "#PWR004") (unit 1)))))
 (wire
  (pts (xy 25.4 101.6) (xy 22.86 101.6))
  (stroke (width 0) (type default)))
 (symbol
  (lib_id "power:-15V")
  (at 22.86 101.6 0)
  (unit 1)
  (body_style 1)
  (exclude_from_sim no)
  (in_bom yes)
  (on_board yes)
  (dnp no)
  (property
   "Reference"
   "#PWR005" (at 22.86 101.6 0) (effects (font (size 1.27 1.27)) (justify left) (hide yes)))
  (property
   "Value"
   "V27F-" (at 22.86 96.52 0) (effects (font (size 1.27 1.27))))
  (property
   "Footprint"
   "" (at 22.86 101.6 0) (effects (font (size 1.27 1.27)) (justify left) (hide yes)))
  (property
   "Datasheet"
   "" (at 22.86 101.6 0) (effects (font (size 1.27 1.27)) (justify left) (hide yes)))
  (pin
   "1")
  (instances (project
    "cue" (path
    "/07e52341-30fc-501e-9b8f-1ec34bb212af/17a29133-22b0-5e6a-9635-72a501ba4525" (reference "#PWR005") (unit 1)))))
 (wire
  (pts (xy 40.64 101.6) (xy 43.18 101.6))
  (stroke (width 0) (type default)))
 (symbol
  (lib_id "power:-15V")
  (at 43.18 101.6 0)
  (unit 1)
  (body_style 1)
  (exclude_from_sim no)
  (in_bom yes)
  (on_board yes)
  (dnp no)
  (property
   "Reference"
   "#PWR006" (at 43.18 101.6 0) (effects (font (size 1.27 1.27)) (justify left) (hide yes)))
  (property
   "Value"
   "-18V" (at 43.18 96.52 0) (effects (font (size 1.27 1.27))))
  (property
   "Footprint"
   "" (at 43.18 101.6 0) (effects (font (size 1.27 1.27)) (justify left) (hide yes)))
  (property
   "Datasheet"
   "" (at 43.18 101.6 0) (effects (font (size 1.27 1.27)) (justify left) (hide yes)))
  (pin
   "1")
  (instances (project
    "cue" (path
    "/07e52341-30fc-501e-9b8f-1ec34bb212af/17a29133-22b0-5e6a-9635-72a501ba4525" (reference "#PWR006") (unit 1)))))
 (symbol
  (lib_id "Device:FerriteBead_Small")
  (at 20.32 119.38 0)
  (unit 1)
  (body_style 1)
  (exclude_from_sim no)
  (in_bom yes)
  (on_board yes)
  (dnp no)
  (property
   "Reference"
   "FB2" (at 22.86 118.11 0) (effects (font (size 1.27 1.27)) (justify left)))
  (property
   "Value"
   "ferrite 600R 2A" (at 22.86 120.65 0) (effects (font (size 1.27 1.27)) (justify left)))
  (property
   "Footprint"
   "Inductor_SMD:L_1206_3216Metric" (at 20.32 119.38 0) (effects (font (size 1.27 1.27)) (justify left) (hide yes)))
  (property
   "Datasheet"
   "" (at 20.32 119.38 0) (effects (font (size 1.27 1.27)) (justify left) (hide yes)))
  (pin
   "1")
  (pin
   "2")
  (instances (project
    "cue" (path
    "/07e52341-30fc-501e-9b8f-1ec34bb212af/17a29133-22b0-5e6a-9635-72a501ba4525" (reference "FB2") (unit 1)))))
 (symbol
  (lib_id "power:+15V")
  (at 20.32 116.84 0)
  (unit 1)
  (body_style 1)
  (exclude_from_sim no)
  (in_bom yes)
  (on_board yes)
  (dnp no)
  (property
   "Reference"
   "#PWR007" (at 20.32 116.84 0) (effects (font (size 1.27 1.27)) (justify left) (hide yes)))
  (property
   "Value"
   "RAW-27" (at 20.32 111.76 0) (effects (font (size 1.27 1.27))))
  (property
   "Footprint"
   "" (at 20.32 116.84 0) (effects (font (size 1.27 1.27)) (justify left) (hide yes)))
  (property
   "Datasheet"
   "" (at 20.32 116.84 0) (effects (font (size 1.27 1.27)) (justify left) (hide yes)))
  (pin
   "1")
  (instances (project
    "cue" (path
    "/07e52341-30fc-501e-9b8f-1ec34bb212af/17a29133-22b0-5e6a-9635-72a501ba4525" (reference "#PWR007") (unit 1)))))
 (symbol
  (lib_id "power:-15V")
  (at 20.32 121.92 180)
  (unit 1)
  (body_style 1)
  (exclude_from_sim no)
  (in_bom yes)
  (on_board yes)
  (dnp no)
  (property
   "Reference"
   "#PWR008" (at 20.32 121.92 0) (effects (font (size 1.27 1.27)) (justify left) (hide yes)))
  (property
   "Value"
   "V27F-" (at 20.32 127 0) (effects (font (size 1.27 1.27))))
  (property
   "Footprint"
   "" (at 20.32 121.92 0) (effects (font (size 1.27 1.27)) (justify left) (hide yes)))
  (property
   "Datasheet"
   "" (at 20.32 121.92 0) (effects (font (size 1.27 1.27)) (justify left) (hide yes)))
  (pin
   "1")
  (instances (project
    "cue" (path
    "/07e52341-30fc-501e-9b8f-1ec34bb212af/17a29133-22b0-5e6a-9635-72a501ba4525" (reference "#PWR008") (unit 1)))))
 (symbol
  (lib_id "Device:D")
  (at 45.72 120.65 270)
  (unit 1)
  (body_style 1)
  (exclude_from_sim no)
  (in_bom yes)
  (on_board yes)
  (dnp no)
  (property
   "Reference"
   "D4" (at 48.26 119.38 90) (effects (font (size 1.27 1.27)) (justify left)))
  (property
   "Value"
   "S1G" (at 48.26 121.92 90) (effects (font (size 1.27 1.27)) (justify left)))
  (property
   "Footprint"
   "Diode_SMD:D_SMA" (at 45.72 120.65 0) (effects (font (size 1.27 1.27)) (justify left) (hide yes)))
  (property
   "Datasheet"
   "" (at 45.72 120.65 0) (effects (font (size 1.27 1.27)) (justify left) (hide yes)))
  (pin
   "1")
  (pin
   "2")
  (instances (project
    "cue" (path
    "/07e52341-30fc-501e-9b8f-1ec34bb212af/17a29133-22b0-5e6a-9635-72a501ba4525" (reference "D4") (unit 1)))))
 (symbol
  (lib_id "power:-15V")
  (at 45.72 116.84 0)
  (unit 1)
  (body_style 1)
  (exclude_from_sim no)
  (in_bom yes)
  (on_board yes)
  (dnp no)
  (property
   "Reference"
   "#PWR009" (at 45.72 116.84 0) (effects (font (size 1.27 1.27)) (justify left) (hide yes)))
  (property
   "Value"
   "-18V" (at 45.72 111.76 0) (effects (font (size 1.27 1.27))))
  (property
   "Footprint"
   "" (at 45.72 116.84 0) (effects (font (size 1.27 1.27)) (justify left) (hide yes)))
  (property
   "Datasheet"
   "" (at 45.72 116.84 0) (effects (font (size 1.27 1.27)) (justify left) (hide yes)))
  (pin
   "1")
  (instances (project
    "cue" (path
    "/07e52341-30fc-501e-9b8f-1ec34bb212af/17a29133-22b0-5e6a-9635-72a501ba4525" (reference "#PWR009") (unit 1)))))
 (symbol
  (lib_id "power:-15V")
  (at 45.72 124.46 180)
  (unit 1)
  (body_style 1)
  (exclude_from_sim no)
  (in_bom yes)
  (on_board yes)
  (dnp no)
  (property
   "Reference"
   "#PWR010" (at 45.72 124.46 0) (effects (font (size 1.27 1.27)) (justify left) (hide yes)))
  (property
   "Value"
   "V27F-" (at 45.72 129.54 0) (effects (font (size 1.27 1.27))))
  (property
   "Footprint"
   "" (at 45.72 124.46 0) (effects (font (size 1.27 1.27)) (justify left) (hide yes)))
  (property
   "Datasheet"
   "" (at 45.72 124.46 0) (effects (font (size 1.27 1.27)) (justify left) (hide yes)))
  (pin
   "1")
  (instances (project
    "cue" (path
    "/07e52341-30fc-501e-9b8f-1ec34bb212af/17a29133-22b0-5e6a-9635-72a501ba4525" (reference "#PWR010") (unit 1)))))
 (text
  "PWR_FLAG (for the ERC check only)"
  (exclude_from_sim no)
  (at 15.24 139.7 0)
  (effects (font (size 2 2)
    (bold yes)) (justify left bottom)))
 (symbol
  (lib_id "power:PWR_FLAG")
  (at 20.32 146.05 0)
  (unit 1)
  (body_style 1)
  (exclude_from_sim no)
  (in_bom no)
  (on_board no)
  (dnp no)
  (property
   "Reference"
   "#FLG08" (at 20.32 140.97 0) (effects (font (size 1.27 1.27))))
  (property
   "Value"
   "PWR_FLAG" (at 20.32 139.7 0) (effects (font (size 1.27 1.27))))
  (property
   "Footprint"
   "" (at 20.32 146.05 0) (effects (font (size 1.27 1.27)) (justify left) (hide yes)))
  (property
   "Datasheet"
   "" (at 20.32 146.05 0) (effects (font (size 1.27 1.27)) (justify left) (hide yes)))
  (pin
   "1")
  (instances (project
    "cue" (path
    "/07e52341-30fc-501e-9b8f-1ec34bb212af/17a29133-22b0-5e6a-9635-72a501ba4525" (reference "#FLG08") (unit 1)))))
 (symbol
  (lib_id "power:+15V")
  (at 20.32 146.05 180)
  (unit 1)
  (body_style 1)
  (exclude_from_sim no)
  (in_bom yes)
  (on_board yes)
  (dnp no)
  (property
   "Reference"
   "#PWR011" (at 20.32 146.05 0) (effects (font (size 1.27 1.27)) (justify left) (hide yes)))
  (property
   "Value"
   "RAW-27" (at 20.32 151.13 0) (effects (font (size 1.27 1.27))))
  (property
   "Footprint"
   "" (at 20.32 146.05 0) (effects (font (size 1.27 1.27)) (justify left) (hide yes)))
  (property
   "Datasheet"
   "" (at 20.32 146.05 0) (effects (font (size 1.27 1.27)) (justify left) (hide yes)))
  (pin
   "1")
  (instances (project
    "cue" (path
    "/07e52341-30fc-501e-9b8f-1ec34bb212af/17a29133-22b0-5e6a-9635-72a501ba4525" (reference "#PWR011") (unit 1)))))
 (symbol
  (lib_id "power:PWR_FLAG")
  (at 49.53 146.05 0)
  (unit 1)
  (body_style 1)
  (exclude_from_sim no)
  (in_bom no)
  (on_board no)
  (dnp no)
  (property
   "Reference"
   "#FLG12" (at 49.53 140.97 0) (effects (font (size 1.27 1.27))))
  (property
   "Value"
   "PWR_FLAG" (at 49.53 139.7 0) (effects (font (size 1.27 1.27))))
  (property
   "Footprint"
   "" (at 49.53 146.05 0) (effects (font (size 1.27 1.27)) (justify left) (hide yes)))
  (property
   "Datasheet"
   "" (at 49.53 146.05 0) (effects (font (size 1.27 1.27)) (justify left) (hide yes)))
  (pin
   "1")
  (instances (project
    "cue" (path
    "/07e52341-30fc-501e-9b8f-1ec34bb212af/17a29133-22b0-5e6a-9635-72a501ba4525" (reference "#FLG12") (unit 1)))))
 (symbol
  (lib_id "power:-15V")
  (at 49.53 146.05 180)
  (unit 1)
  (body_style 1)
  (exclude_from_sim no)
  (in_bom yes)
  (on_board yes)
  (dnp no)
  (property
   "Reference"
   "#PWR012" (at 49.53 146.05 0) (effects (font (size 1.27 1.27)) (justify left) (hide yes)))
  (property
   "Value"
   "V27F-" (at 49.53 151.13 0) (effects (font (size 1.27 1.27))))
  (property
   "Footprint"
   "" (at 49.53 146.05 0) (effects (font (size 1.27 1.27)) (justify left) (hide yes)))
  (property
   "Datasheet"
   "" (at 49.53 146.05 0) (effects (font (size 1.27 1.27)) (justify left) (hide yes)))
  (pin
   "1")
  (instances (project
    "cue" (path
    "/07e52341-30fc-501e-9b8f-1ec34bb212af/17a29133-22b0-5e6a-9635-72a501ba4525" (reference "#PWR012") (unit 1))))))
